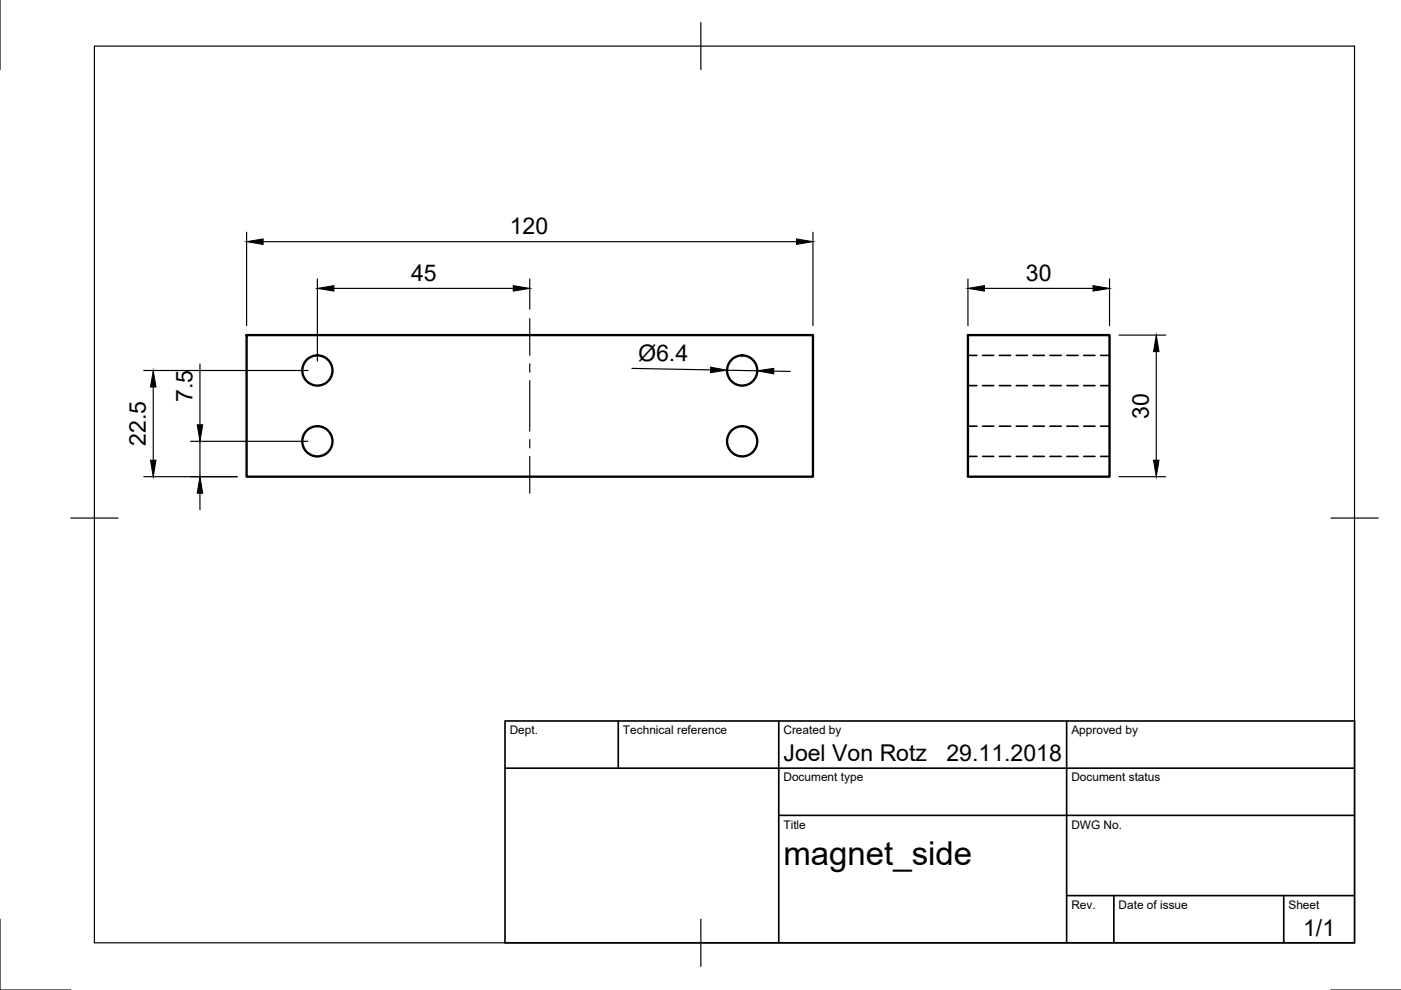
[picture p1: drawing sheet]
<svg xmlns="http://www.w3.org/2000/svg" width="297mm" height="210mm" viewBox="0 0 297 210" stroke-linecap="round" stroke-linejoin="round" font-family="sans-serif">
<!-- layer: Visible -->
<g fill="none" stroke="#000" stroke-width=".5">
<path d="M52.3 71.1h120.1v30h-120.1zM205.2 71.1h30v30h-30z"/>
<circle cx="67.3" cy="78.6" r="3.2"/>
<circle cx="157.4" cy="78.6" r="3.2"/>
<circle cx="67.3" cy="93.6" r="3.2"/>
<circle cx="157.4" cy="93.6" r="3.2"/>
</g>
<!-- layer: Hidden -->
<g fill="none" stroke="#000" stroke-width=".35">
<path d="M205.2 75.4h1.9M208.3 75.4h2.4M211.9 75.4h2.4M215.5 75.4h2.3M219 75.4h2.4M222.6 75.4h2.4M226.2 75.4h2.4M229.8 75.4h2.3M233.3 75.4h1.9M205.2 90.4h1.9M205.2 96.8h1.9M205.2 81.8h1.9"/>
<path d="M208.3 90.4h2.4M208.3 96.8h2.4M208.3 81.8h2.4M211.9 90.4h2.4M211.9 96.8h2.4M211.9 81.8h2.4M215.5 90.4h2.3M215.5 96.8h2.3M215.5 81.8h2.3M219 90.4h2.4M219 96.8h2.4M219 81.8h2.4"/>
<path d="M222.6 90.4h2.4M222.6 96.8h2.4M222.6 81.8h2.4M226.2 90.4h2.4M226.2 96.8h2.4M226.2 81.8h2.4M229.8 90.4h2.3M229.8 96.8h2.3M229.8 81.8h2.3M233.3 90.4h1.9M233.3 96.8h1.9M233.3 81.8h1.9"/>
</g>
<!-- layer: Border -->
<path d="M0 0v14.8M20 9.8h267.2v190.1h-267.2zM148.6 4.8v10M15 109.8h10M282.2 109.8h10M0 194.9v15h15M148.6 194.9v10M282.2 209.9h14.9" fill="none" stroke="#000" stroke-width=".25"/>
<!-- layer: TitleBlock -->
<path d="M107.1 152.9h180.1v47h-180.1zM131.1 152.9v10M165.1 152.9v47M226.1 152.9v47M107.1 162.9h180.1M165.1 172.9h122.1M226.1 189.9h61.1M236.2 189.9v10M272.2 189.9v10" fill="none" stroke="#000" stroke-width=".35"/>
<!-- layer: Center Lines -->
<path d="M112.3 67.5v7.8M112.3 77.1v1.8M112.3 80.7v10.7M112.3 93.2v1.8M112.3 96.8v7.8" fill="none" stroke="#000" stroke-width=".25"/>
<!-- layer: Dimensions -->
<g fill="none" stroke="#000" stroke-width=".25">
<path d="M52.3 49.2v19.8M55.8 51.2h113.1M67.3 59.1v17.5M112.3 59.1v6.4M172.4 49.2v19.8M205.2 59.1v9.9M235.2 59.1v9.9M30.5 78.6h34.8M42.4 77.2v12.9M70.8 61.1h38M134 78.1l16.6 .3M154.1 78.5l6.5 .1"/>
<path d="M164.1 78.7l3.5 .1M208.7 61.1h23M237.2 71.1h10M245.1 74.6v23M32.5 82.1v15.5M40.4 93.6h24.9M42.4 93.6v7.5M30.5 101.1h19.8M42.4 104.6v3.5M237.2 101.1h10"/>
</g>
<g fill="#000" stroke="#000" stroke-width=".21">
<path d="M52.3 51.2l3.5-.5v1.1zM168.9 50.7l3.5 .5-3.5 .6zM67.3 61.1l3.5-.5v1.1zM108.8 60.6l3.5 .5-3.5 .6zM150.7 77.8l3.4 .7-3.5 .5zM160.6 78.6l3.5-.5-.1 1.2zM205.2 61.1l3.5-.5v1.1zM231.7 60.6l3.5 .5-3.5 .6zM245.1 71.1l.6 3.5h-1.1zM32.5 78.6l.6 3.5h-1.2zM31.9 97.6h1.2l-.6 3.5zM41.8 90.1h1.2l-.6 3.5z"/>
<path d="M244.6 97.6h1.1l-.6 3.5zM42.4 101.1l.6 3.5h-1.2z"/>
</g>
<text font-size="7" x="166.1" y="183.4">magnet_side</text>
<g font-size="4.9">
<text x="108.1" y="49.7">120</text>
<text x="87.2" y="59.6">45</text>
<text x="217.5" y="59.6">30</text>
<text x="135.3" y="76.5" transform="rotate(1 135.3 76.5)">Ø6.4</text>
<text x="40.8" y="85.3" transform="rotate(-90 40.8 85.3)">7.5</text>
<text x="243.6" y="88.8" transform="rotate(-90 243.6 88.8)">30</text>
<text x="30.9" y="94.5" transform="rotate(-90 30.9 94.5)">22.5</text>
<text x="166.1" y="161.4">Joel Von Rotz</text>
<text x="200.7" y="161.4">29.11.2018</text>
<text x="276.3" y="198.5">1/1</text>
</g>
<g font-size="2.5">
<text x="108.1" y="155.7">Dept.</text>
<text x="132.1" y="155.7">Technical reference</text>
<text x="166.1" y="155.7">Created by</text>
<text x="227.1" y="155.7">Approved by</text>
<text x="166.1" y="165.7">Document type</text>
<text x="227.1" y="165.7">Document status</text>
<text x="166.1" y="175.7">Title</text>
<text x="227.1" y="175.7">DWG No.</text>
<text x="227.1" y="192.7">Rev.</text>
<text x="237.2" y="192.7">Date of issue</text>
<text x="273.2" y="192.7">Sheet</text>
</g>
</svg>
